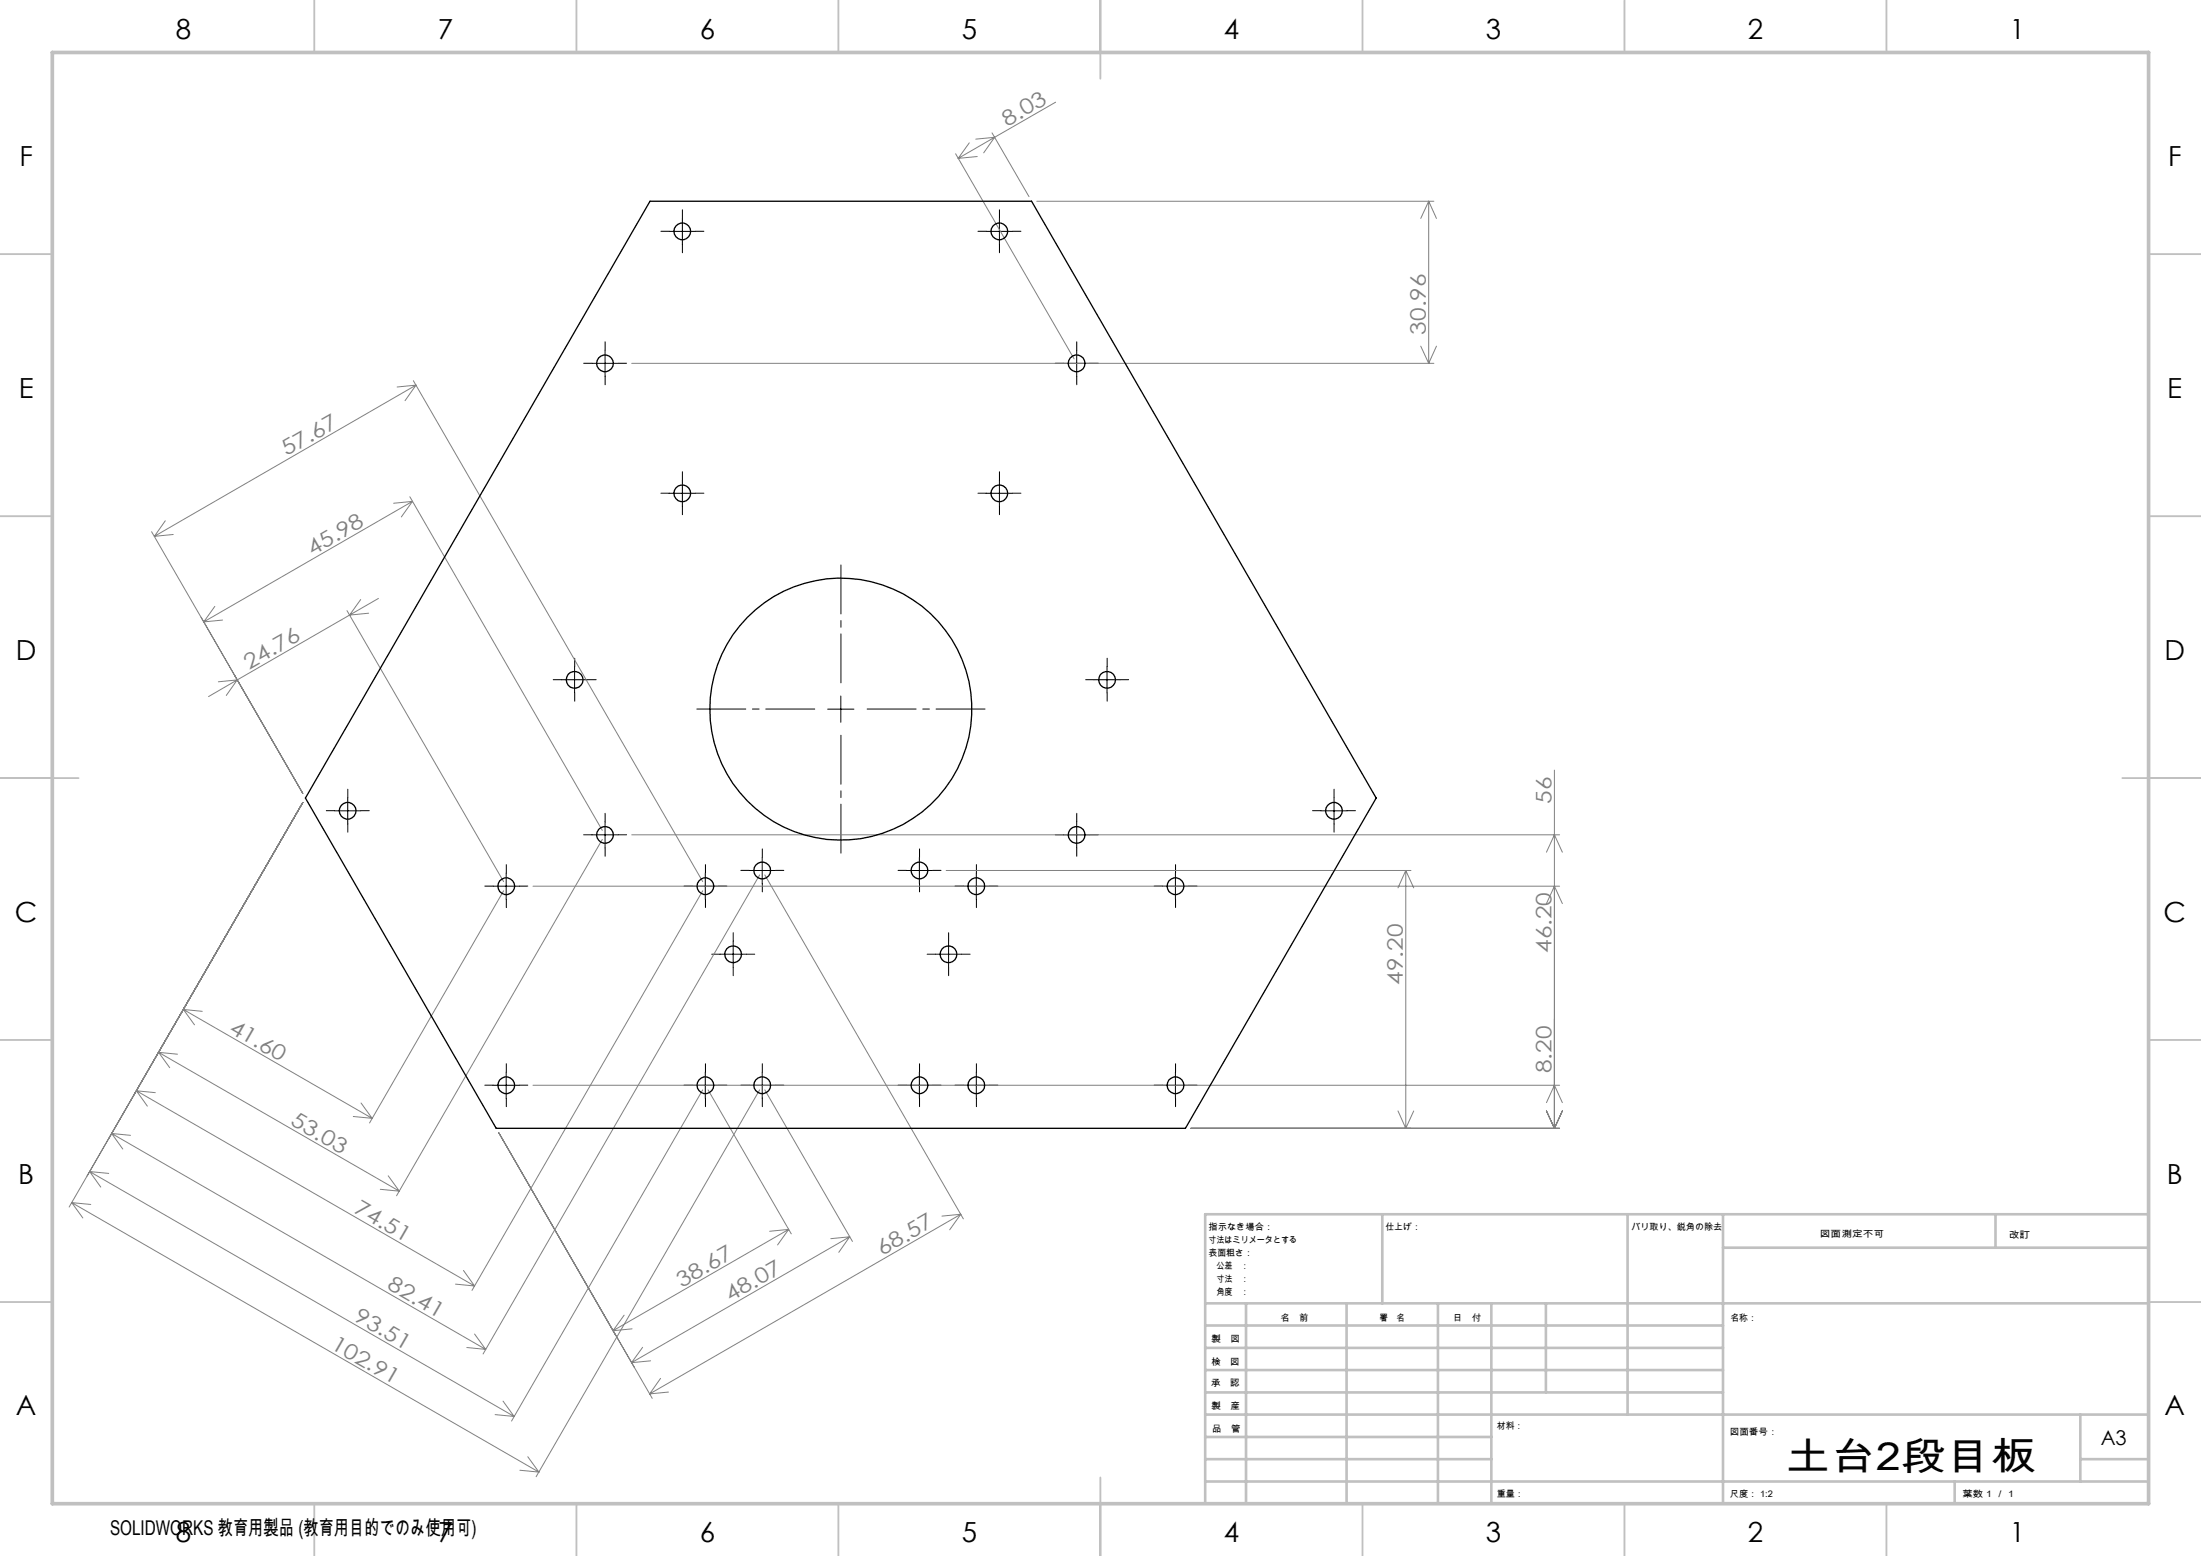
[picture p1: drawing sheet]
<svg xmlns="http://www.w3.org/2000/svg" width="420mm" height="297mm" viewBox="0 0 420 297" stroke-linecap="round" stroke-linejoin="round" font-family="sans-serif">
<g fill="none" stroke="#000" stroke-width=".19" stroke-dasharray="30.5 1.3 1.3 1.3">
<path d="M127.7 44.1h-1.6M130.2 41.6v-1.6M130.2 46.6v1.6M132.7 44.1h1.6M188.2 44.1h-1.6M190.7 41.6v-1.6M190.7 46.6v1.6M193.2 44.1h1.6M113 69.3h-1.6M115.5 66.8v-1.6M115.5 71.8v1.6M118 69.3h1.6"/>
<path d="M203 69.3h-1.6M205.5 66.8v-1.6M205.5 71.8v1.6M208 69.3h1.6M127.7 94.1h-1.6M130.2 91.6v-1.6M130.2 96.6v1.6M132.7 94.1h1.6M188.2 94.1h-1.6M190.7 91.6v-1.6M190.7 96.6v1.6M193.2 94.1h1.6"/>
<path d="M107.2 129.7h-1.6M109.7 127.2v-1.6M109.7 132.2v1.6M112.2 129.7h1.6M208.8 129.7h-1.6M211.3 127.2v-1.6M211.3 132.2v1.6M213.8 129.7h1.6M63.9 154.7h-1.6M66.4 152.2v-1.6M66.4 157.2v1.6M68.9 154.7h1.6"/>
<path d="M113 159.3h-1.6M115.5 156.8v-1.6M118 159.3h1.6M203 159.3h-1.6M205.5 156.8v-1.6M208 159.3h1.6M252.1 154.7h-1.6M254.6 152.2v-1.6M254.6 157.2v1.6M257.1 154.7h1.6M94.1 169.1h-1.6M96.6 166.6v-1.6"/>
<path d="M96.6 171.6v1.6M99.1 169.1h1.6M115.5 161.8v1.6M132.1 169.1h-1.6M134.6 166.6v-1.6M134.6 171.6v1.6M137.1 169.1h1.6M139.9 179.6v-1.6M143 166.1h-1.6M145.5 163.6v-1.6M145.5 168.6v1.6M148 166.1h1.6"/>
<path d="M173 166.1h-1.6M175.5 163.6v-1.6M175.5 168.6v1.6M178 166.1h1.6M181 179.6v-1.6M183.8 169.1h-1.6M186.3 166.6v-1.6M186.3 171.6v1.6M188.8 169.1h1.6M205.5 161.8v1.6M221.8 169.1h-1.6M224.3 166.6v-1.6"/>
<path d="M224.3 171.6v1.6M226.8 169.1h1.6M137.4 182.1h-1.6M139.9 184.6v1.6M142.4 182.1h1.6M178.5 182.1h-1.6M181 184.6v1.6M183.5 182.1h1.6M94.1 207.1h-1.6M96.6 204.6v-1.6M96.6 209.6v1.6M99.1 207.1h1.6"/>
<path d="M132.1 207.1h-1.6M134.6 204.6v-1.6M134.6 209.6v1.6M137.1 207.1h1.6M143 207.1h-1.6M145.5 204.6v-1.6M145.5 209.6v1.6M148 207.1h1.6M173 207.1h-1.6M175.5 204.6v-1.6M175.5 209.6v1.6M178 207.1h1.6"/>
<path d="M183.8 207.1h-1.6M186.3 204.6v-1.6M186.3 209.6v1.6M188.8 207.1h1.6M221.8 207.1h-1.6M224.3 204.6v-1.6M224.3 209.6v1.6M226.8 207.1h1.6"/>
</g>
<path d="M155.5 135.3h-22.5M160.5 130.3v-22.5M165.5 135.3h22.5M160.5 140.3v22.5" fill="none" stroke="#000" stroke-width=".19" stroke-dasharray="30.5 1.3 1.3 1.3" stroke-dashoffset="21.1"/>
<g fill="none" stroke="#000" stroke-width=".19">
<path d="M127.7 44.2h5M130.2 41.7v5M188.2 44.2h5M190.7 41.7v5M113 69.4h4.9M115.5 66.8v5.1M203 69.4h5M205.5 66.8v5.1M127.7 94.2h5M130.2 91.6v5.1M188.2 94.2h5M190.7 91.6v5.1"/>
<path d="M107.1 129.7h5M109.6 127.2v5.1M157.9 135.4h5M160.4 132.9v5M208.7 129.7h5M211.2 127.2v5.1M63.9 154.8h5M66.4 152.3v5M113 159.3h4.9M115.5 156.8v5.1M203 159.3h5M205.5 156.8v5.1"/>
<path d="M252.1 154.8h5M254.6 152.3v5M94.1 169.2h5M96.6 166.6v5.1M132.1 169.2h5M134.6 166.6v5.1M139.9 179.7v4.9M142.9 166.2h5.1M145.5 163.7v5M173 166.2h4.9M175.4 163.7v5M181 179.7v4.9"/>
<path d="M183.8 169.2h5M186.3 166.6v5.1M221.8 169.2h5M224.3 166.6v5.1M137.4 182.1h5M178.5 182.1h5M94.1 207.1h5M96.6 204.6v5.1M132.1 207.1h5M134.6 204.6v5.1M142.9 207.1h5.1M145.5 204.6v5.1"/>
<path d="M173 207.1h4.9M175.4 204.6v5.1M183.8 207.1h5M186.3 204.6v5.1M221.8 207.1h5M224.3 204.6v5.1"/>
</g>
<g fill="none" stroke="#c0c0c0" stroke-width=".35">
<path d="M60 0v10M110 0v10M160 0v10M210 0v15M260 0v10M310 0v10M360 0v10M0 48.5h10M410 48.5h10M0 98.5h10M410 98.5h10M0 148.5h15"/>
<path d="M405 148.5h15M0 198.5h10M410 198.5h10M0 248.5h10M410 248.5h10M60 287v10M110 287v10M160 287v10M210 282v15M260 287v10M310 287v10M360 287v10"/>
</g>
<g fill="none" stroke="#c0c0c0" stroke-width=".5">
<path d="M263.8 231.8v17M310.6 231.8v38.2M328.8 231.8v55.2M328.8 238.2h81.2M380.8 231.8v6.4M410 231.8h-180v55.2M230 248.8h180M230 257.3h98.8M230 253h98.8M237.8 248.8v38.2M257 248.8v38.2M274.4 248.8v38.2"/>
<path d="M284.6 248.8v38.2M295 248.8v17M230 265.8h98.8M230 261.5h98.8M230 278.5h54.6M230 274.3h54.6M230 270h180M397 278.5h13M397 270v12.8M230 282.8h180M373 282.8v4.2"/>
</g>
<path d="M10 10h400v277h-400z" fill="none" stroke="#c0c0c0" stroke-width=".7"/>
<g fill="none" stroke="#808080" stroke-width=".19">
<path d="M201.4 19.5l-11.6 6.7M182.4 29.3l22.6 39.2M185 27.3l-2.2 2.9M186.5 29.9l-3.7 .3M189.3 25.4l7.1 12.1M189.8 26.2l-7 4M189.8 26.2l-2.1 3M189.8 26.2l-3.6 .4M197.8 38.4h75.8M272.6 38.4v31M272.6 38.4l1.5 3.3M272.6 38.4l-1.5 3.3"/>
<path d="M78.9 72.7l55.2 95.6M79.4 73.5l-49.9 28.9M79.4 73.5l-2.1 3M79.4 73.5l-3.6 .4M120.5 69.4h153.1M271.1 66.1l1.5 3.3M274.1 66.1l-1.5 3.3M31.5 99.4l-2 3M78.2 94.8l36.7 63.7M78.7 95.7l-39.8 23M78.7 95.7l-2.1 3M78.7 95.7l-3.6 .4"/>
<path d="M28.9 101.5l28.9 49.9M33.1 102l-3.6 .4M41 115.7l-2.1 3M42.5 118.4l-3.6 .3M66.2 116.6l29.9 51.7M66.7 117.4l-21.4 12.4M68.8 114.4l-2.1 3M70.3 117l-3.6 .4M72.2 114.2l-5.5 3.2M45.3 129.8l-5.5 3.2M45.3 129.8l-2.1 2.9M45.3 129.8l-3.6 .3"/>
<path d="M57.8 153.2l-44.6 77.2M120.5 159.3h177.1M296.6 147v68.4M96.1 170l-25.6 44.3M101.7 169.2h195.9M114.9 160.2l-39.2 68M134.1 170l-44 76.3M145 167l-52.8 91.4M145.9 167l37.9 65.7M180.6 166.2h88.6M268.3 166.2v49.2M268.3 166.2l1.5 3.3"/>
<path d="M268.3 166.2l-1.5 3.3M295.1 172.5l1.5-3.3 1.5 3.3M295.1 162.7l1.5-3.4 1.5 3.4M35 192.7l36 20.8M35 192.7l3.6 .3M35 192.7l2.1 2.9M21.3 216.4l71.4 41.2M21.3 216.4l3.6 .3M21.3 216.4l2.1 2.9M26 208.2l64.6 37.3M26 208.2l3.6 .4M26 208.2l2.1 2.9"/>
<path d="M30.3 200.9l45.9 26.5M30.3 200.9l3.6 .3M30.3 200.9l2.1 2.9M67.4 213.1l3.6 .4M68.9 210.5l2.1 3M95.2 216.2l29.3 50.7M101.7 207.1h195.9M134.1 208l-36.5 63.2M135.1 208l15.9 27.5M145 208l-42.7 73.9M145.9 208l16.8 29M227.2 215.4h70.4"/>
<path d="M266.8 212.1l1.5 3.3M269.8 212.1l-1.5 3.3M295.1 210.5l1.5-3.4 1.5 3.4M295.1 212.1l1.5 3.3M298.1 212.1l-1.5 3.3M13.7 229.5l89.1 51.5M13.7 229.5l3.6 .4M13.7 229.5l2.1 3M17.1 223.6l81 46.8M17.1 223.6l3.6 .4M17.1 223.6l2.1 3M72.6 227l3.6 .4"/>
<path d="M74.1 224.4l2.1 3M150.5 234.7l-33.5 19.3M150.5 234.7l-2.1 2.9M150.5 234.7l-3.6 .3M162.1 236.1l-41.6 24M162.1 236.1l-2 2.9M162.1 236.1l-3.6 .3M183.3 231.8l-59.3 34.3M183.3 231.8l-2.1 2.9M183.3 231.8l-3.6 .3M86.9 245.1l3.7 .4M88.4 242.5l2.2 3"/>
<path d="M89.1 257.2l3.6 .4M90.6 254.6l2.1 3M119.1 251l-2.1 3M120.6 253.6l-3.6 .4M122.6 257.2l-2.1 2.9M124.1 259.7l-3.6 .4M94.5 270l3.6 .4M96 267.4l2.1 3M100.7 278.1l2.1 2.9M126 263.1l-2 3M127.6 265.7l-3.6 .4M99.2 280.6l3.6 .4"/>
</g>
<g fill="none" stroke="#000" stroke-width=".25">
<path d="M124 38.4h72.8l65.8 113.9-36.4 63.1h-131.5l-36.4-63.1z"/>
<circle cx="130.2" cy="44.2" r="1.59"/>
<circle cx="190.7" cy="44.2" r="1.59"/>
<circle cx="115.5" cy="69.4" r="1.59"/>
<circle cx="205.5" cy="69.4" r="1.59"/>
<circle cx="130.2" cy="94.2" r="1.6"/>
<circle cx="190.7" cy="94.2" r="1.6"/>
<circle cx="109.7" cy="129.8" r="1.6"/>
<circle cx="160.5" cy="135.3" r="25"/>
<circle cx="211.3" cy="129.8" r="1.6"/>
<circle cx="66.3" cy="154.8" r="1.59"/>
<circle cx="115.4" cy="159.4" r="1.6"/>
<circle cx="205.4" cy="159.4" r="1.6"/>
<circle cx="254.5" cy="154.8" r="1.59"/>
<circle cx="96.6" cy="169.2" r="1.59"/>
<circle cx="134.6" cy="169.2" r="1.59"/>
<circle cx="145.4" cy="166.2" r="1.59"/>
<circle cx="175.5" cy="166.2" r="1.59"/>
<circle cx="186.3" cy="169.2" r="1.59"/>
<circle cx="224.3" cy="169.2" r="1.59"/>
<circle cx="139.9" cy="182.2" r="1.6"/>
<circle cx="181" cy="182.2" r="1.6"/>
<circle cx="96.6" cy="207.1" r="1.59"/>
<circle cx="134.6" cy="207.1" r="1.59"/>
<circle cx="145.4" cy="207.1" r="1.59"/>
<circle cx="175.5" cy="207.1" r="1.59"/>
<circle cx="186.3" cy="207.1" r="1.59"/>
<circle cx="224.3" cy="207.1" r="1.59"/>
</g>
<text font-size="7.4" x="340.7" y="280.5">土台2段目板</text>
<g font-size="5.3">
<text x="33.5" y="7.4">8</text>
<text x="83.5" y="7.4">7</text>
<text x="133.5" y="7.4">6</text>
<text x="183.5" y="7.4">5</text>
<text x="233.5" y="7.4">4</text>
<text x="283.5" y="7.4">3</text>
<text x="333.5" y="7.4">2</text>
<text x="383.5" y="7.4">1</text>
<text x="3.7" y="31.6">F</text>
<text x="413.7" y="31.6">F</text>
<text x="3.6" y="75.9">E</text>
<text x="413.6" y="75.9">E</text>
<text x="3" y="125.9">D</text>
<text x="413" y="125.9">D</text>
<text x="2.8" y="175.9">C</text>
<text x="412.8" y="175.9">C</text>
<text x="3.5" y="225.9">B</text>
<text x="413.5" y="225.9">B</text>
<text x="3" y="270.1">A</text>
<text x="413" y="270.1">A</text>
<text x="33.5" y="294.4">8</text>
<text x="83.5" y="294.4">7</text>
<text x="133.5" y="294.4">6</text>
<text x="183.5" y="294.4">5</text>
<text x="233.5" y="294.4">4</text>
<text x="283.5" y="294.4">3</text>
<text x="333.5" y="294.4">2</text>
<text x="383.5" y="294.4">1</text>
</g>
<g font-size="4.1" fill="#808080">
<text x="192.2" y="24.2" transform="rotate(-30 192.2 24.2)">8.03</text>
<text x="272.1" y="63.9" transform="rotate(-90 272.1 63.9)">30.96</text>
<text x="54.7" y="87.1" transform="rotate(-30 54.7 87.1)">57.67</text>
<text x="59.6" y="106" transform="rotate(-30 59.6 106)">45.98</text>
<text x="47.5" y="127.8" transform="rotate(-30 47.5 127.8)">24.76</text>
<text x="296.1" y="153.5" transform="rotate(-90 296.1 153.5)">56</text>
<text x="296.1" y="181.9" transform="rotate(-90 296.1 181.9)">46.20</text>
<text x="267.7" y="188" transform="rotate(-90 267.7 188)">49.20</text>
<text x="43.5" y="196.9" transform="rotate(30 43.5 196.9)">41.60</text>
<text x="296.1" y="204.9" transform="rotate(-90 296.1 204.9)">8.20</text>
<text x="55.2" y="214.6" transform="rotate(30 55.2 214.6)">53.03</text>
<text x="67.4" y="231.4" transform="rotate(30 67.4 231.4)">74.51</text>
<text x="168.4" y="239.8" transform="rotate(-30 168.4 239.8)">68.57</text>
<text x="73.7" y="245.9" transform="rotate(30 73.7 245.9)">82.41</text>
<text x="130.1" y="245.8" transform="rotate(-30 130.1 245.8)">38.67</text>
<text x="67.4" y="251.9" transform="rotate(30 67.4 251.9)">93.51</text>
<text x="139.4" y="248.6" transform="rotate(-30 139.4 248.6)">48.07</text>
<text x="63" y="257.3" transform="rotate(30 63 257.3)">102.91</text>
</g>
<g font-size="3.9">
<text x="400.9" y="275.8">A3</text>
<text x="21" y="293">SOLIDWORKS 教育用製品 (教育用目的でのみ使用可)</text>
</g>
<g font-size="1.7">
<text x="230.6" y="234.8">指示なき場合：</text>
<text x="230.6" y="237.3">寸法はミリメータとする</text>
<text x="230.6" y="239.8">表面粗さ：</text>
<text x="264.4" y="234.8">仕上げ：</text>
<text x="311.3" y="234.7">バリ取り、鋭角の除去</text>
<text x="347.3" y="236.2">図面測定不可</text>
<text x="383.3" y="236.4">改訂</text>
<text x="230.6" y="242.3">公差　：</text>
<text x="230.6" y="244.8">寸法　：</text>
<text x="230.6" y="247.3">角度　：</text>
<text x="231.2" y="256.2">製　図</text>
<text x="244.3" y="252.2">名　前</text>
<text x="260" y="252.1">署　名</text>
<text x="277.2" y="252.1">日　付</text>
<text x="330.2" y="252.1">名称：</text>
<text x="231.2" y="260.5">検　図</text>
<text x="231.1" y="264.6">承　認</text>
<text x="231.2" y="268.9">製　産</text>
<text x="231.3" y="273.3">品　管</text>
<text x="285.6" y="272.7">材料：</text>
<text x="330.1" y="273.8">図面番号：</text>
<text x="285.6" y="285.7">重量：</text>
<text x="330.1" y="285.8">尺度： 1:2</text>
<text x="374.5" y="285.8">葉数 1 ／ 1</text>
</g>
</svg>
